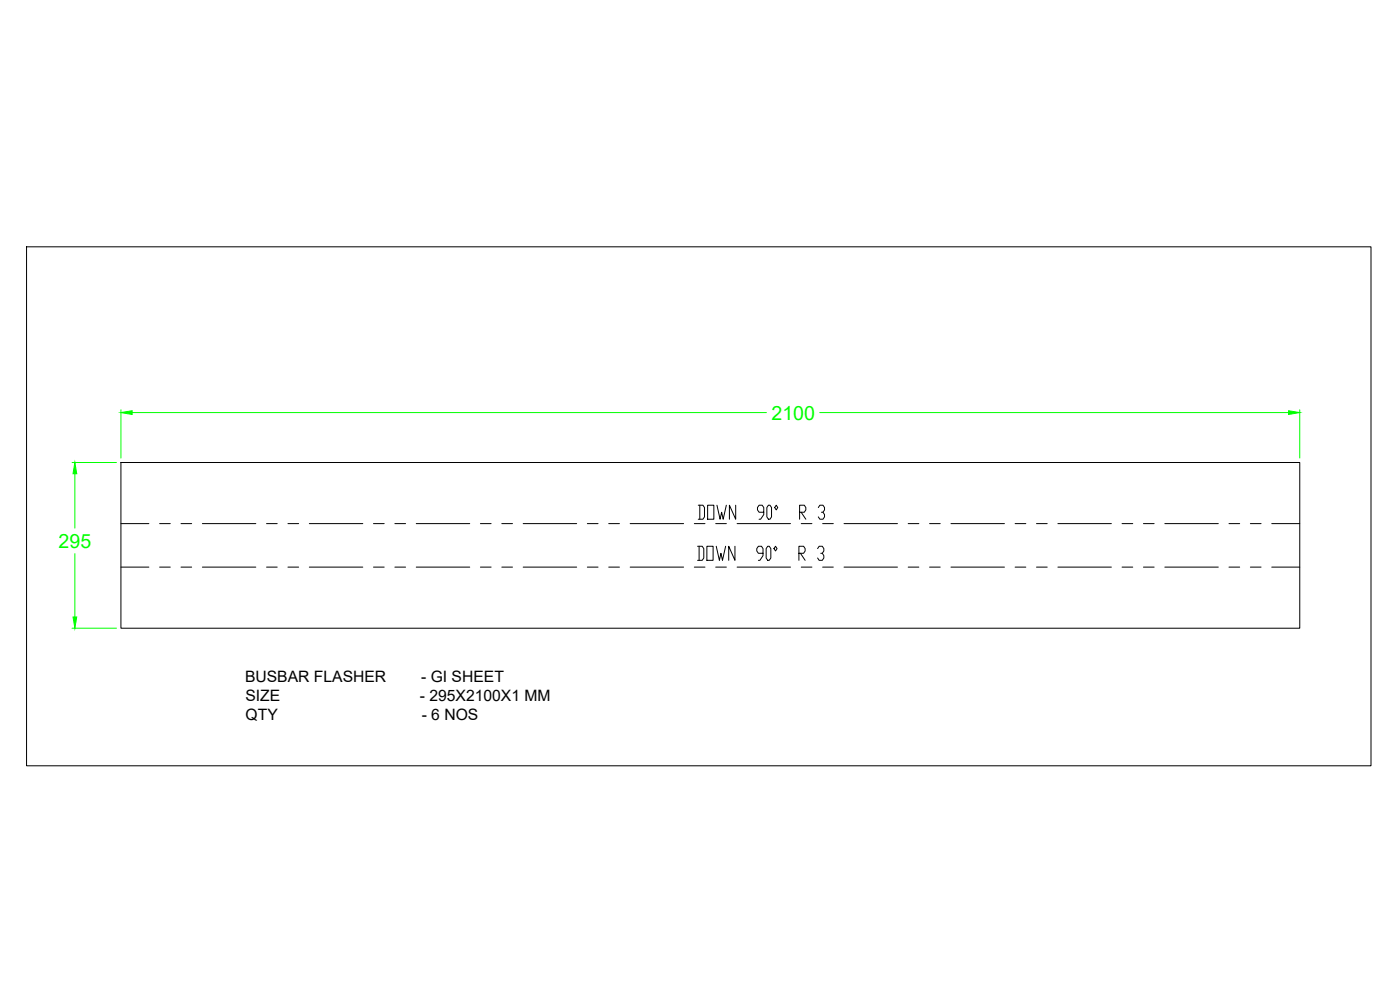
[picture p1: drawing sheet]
<svg xmlns="http://www.w3.org/2000/svg" width="1189mm" height="841mm" viewBox="0 0 1189 841" stroke-linecap="round" stroke-linejoin="round" font-family="sans-serif">
<!-- layer: 0 -->
<g fill="none" stroke="#000" stroke-width=".85">
<path d="M23 209h1141v441h-1141zM103 393h1001v140h-1001zM103 444h23M136 444h9M154 444h9M172 444h45M226 444h9M245 444h9M263 444h45M317 444h9M335 444h9M353 444h46"/>
<path d="M408 444h9M426 444h9M444 444h46M499 444h9M517 444h9M535 444h46M626 444h45M699 444h9M717 444h45M771 444h9M789 444h9M808 444h45"/>
<path d="M862 444h9M880 444h9M898 444h46M953 444h9M971 444h9M989 444h46M1044 444h9M1062 444h9M1080 444h24M103 481h23M136 481h9M154 481h9"/>
<path d="M172 481h45M226 481h9M245 481h9M263 481h45M317 481h9M335 481h9M353 481h46M408 481h9M426 481h9M444 481h46M499 481h9M517 481h9"/>
<path d="M535 481h46M626 481h45M699 481h9M717 481h45M771 481h9M789 481h9M808 481h45M862 481h9M880 481h9M898 481h46M953 481h9M971 481h9"/>
<path d="M989 481h46M1044 481h9M1062 481h9M1080 481h24"/>
</g>
<path d="M103 348v41M112 350h539M696 350h398M1104 348v41M61 393h38M64 402v46M64 470v54M61 533h38" fill="none" stroke="#0f0" stroke-width=".85"/>
<g fill="#0f0" stroke="#0f0" stroke-width=".85">
<path d="M103 350l9-1v3z"/>
<path d="M1094 349l10 1-10 2z"/>
<path d="M62 524h3l-1 9z"/>
<path d="M64 393l1 9h-3z"/>
</g>
<text font-size="17.6" x="592" y="442">DOWN 90° R 3</text>
<text font-size="17.2" x="592" y="477">DOWN 90° R 3</text>
<g font-size="16.6" fill="#0f0">
<text x="655" y="356">2100</text>
<text x="50" y="465">295</text>
</g>
<g font-size="13.3">
<text x="208" y="579">BUSBAR FLASHER</text>
<text x="358" y="579">- GI SHEET</text>
<text x="208" y="595">SIZE</text>
<text x="357" y="595">- 295X2100X1 MM</text>
<text x="209" y="611">QTY</text>
<text x="358" y="611">- 6 NOS</text>
</g>
</svg>
